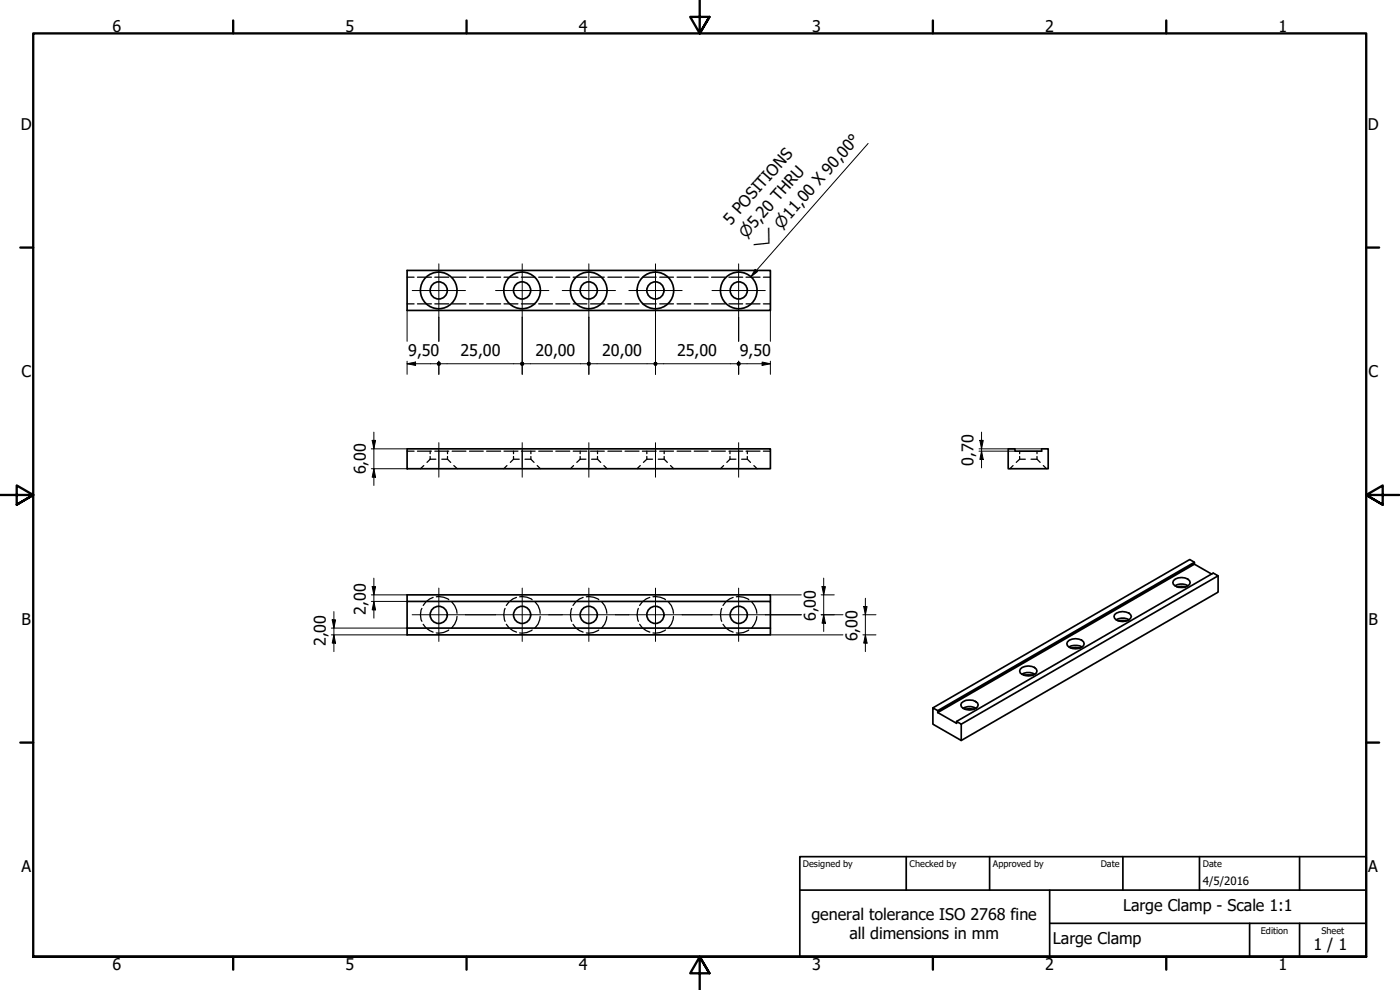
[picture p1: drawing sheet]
<svg xmlns="http://www.w3.org/2000/svg" width="420mm" height="297mm" viewBox="0 0 420 297" stroke-linecap="round" stroke-linejoin="round" font-family="sans-serif">
<!-- layer: Hidden (ISO) -->
<g fill="none" stroke="#000" stroke-width=".38">
<path d="M122.2 83.2h2.1M122.2 91.2h2.1M125.3 83.2h4.2M125.3 91.2h4.2M130.5 83.2h4.2M130.5 91.2h4.2M135.7 83.2h4.1M135.7 91.2h4.1M140.9 83.2h4.1M140.9 91.2h4.1M146 83.2h4.2M146 91.2h4.2"/>
<path d="M151.3 83.2h4.1M151.3 91.2h4.1M156.5 83.2h4.1M156.5 91.2h4.1M161.7 83.2h4.1M161.7 91.2h4.1M166.8 83.2h4.2M166.8 91.2h4.2M172 83.2h4.1M172 91.2h4.1M177.2 83.2h4.2M177.2 91.2h4.2"/>
<path d="M182.4 83.2h4.2M182.4 91.2h4.2M187.6 83.2h4.2M187.6 91.2h4.2M192.8 83.2h4.1M192.8 91.2h4.1M198 83.2h4.1M198 91.2h4.1M203.2 83.2h4.1M203.2 91.2h4.1M208.3 83.2h4.2M208.3 91.2h4.2"/>
<path d="M213.6 83.2h4.1M213.6 91.2h4.1M218.8 83.2h4.1M218.8 91.2h4.1M223.9 83.2h4.2M223.9 91.2h4.2M229.1 83.2h2.1M229.1 91.2h2.1M122.2 135.4h2.1M125.3 135.4h4.2M127.2 139.7l-1 .9M129.1 137.8h1.7"/>
<path d="M129.1 137.8l-1 .9M129.1 135.4v.7M129.1 137v.8M130.5 135.4h4.2M132.6 137.8h1.7M134.3 137.8l1 .9M134.3 135.4v.7M134.3 137v.8M135.7 135.4h4.1M136.2 139.7l1 .9M140.9 135.4h4.1M146 135.4h4.2"/>
<path d="M151.3 135.4h4.1M152.1 139.7l-.9 .9M154.1 137.8h1.7M154.1 137.8l-.9 .9M154.1 135.4v.7M154.1 137v.8M156.5 135.4h4.1M157.5 137.8h1.8M159.3 137.8l1 .9M159.3 135.4v.7M159.3 137v.8M161.2 139.7l1 .9"/>
<path d="M161.7 135.4h4.1M166.8 135.4h4.2M172 135.4h4.1M172.1 139.7l-.9 .9M174.1 137.8h1.7M174.1 137.8l-1 .9M174.1 135.4v.7M174.1 137v.8M177.2 135.4h4.2M177.5 137.8h1.8M179.3 137.8l1 .9M179.3 135.4v.7"/>
<path d="M179.3 137v.8M181.2 139.7l1 .9M182.4 135.4h4.2M187.6 135.4h4.2M192.2 139.7l-1 .9M192.8 135.4h4.1M194.1 137.8h1.7M194.1 137.8l-1 .9M194.1 135.4v.7M194.1 137v.8M197.5 137.8h1.8M198 135.4h4.1"/>
<path d="M199.3 137.8l1 .9M199.3 135.4v.7M199.3 137v.8M201.2 139.7l1 .9M203.2 135.4h4.1M208.3 135.4h4.2M213.6 135.4h4.1M217.2 139.7l-1 .9M218.8 135.4h4.1M219.1 137.8h1.8M219.1 137.8l-1 .9M219.1 135.4v.7"/>
<path d="M219.1 137v.8M222.6 137.8h1.7M223.9 135.4h4.2M224.3 137.8l.9 .9M224.3 135.4v.7M224.3 137v.8M226.3 139.7l.9 .9M229.1 135.4h2.1M304 139.7l-.9 .9M306 137.8h1.7M306 137.8l-1 .9M306 135.4v.7"/>
<path d="M306 137v.8M309.4 137.8h1.8l1 .9M311.2 135.4v.7M311.2 137v.8M313.1 139.7l1 .9M130 179.2l-1 .5-1.2 .9-.8 1.1M130.9 179.1a5.1 5.1 0 0 1 3.8 .8M155 179.2l-1.1 .5-1.1 .9-.8 1.1M156 179.1a5.1 5.1 0 0 1 3.7 .8M175 179.2l-1.1 .5-1.1 .9-.8 1.1M176 179.1a5.1 5.1 0 0 1 3.7 .8M195 179.2l-1.1 .5-1.1 .9-.8 1.1"/>
<path d="M196 179.1a5.1 5.1 0 0 1 3.7 .8M220 179.2l-1.1 .5-1.1 .9-.8 1.1M221 179.1a5.1 5.1 0 0 1 3.7 .8M126.6 182.5a4.4 4.4 0 0 0 0 3.9M127 187.3l.8 1.1 2.2 1.3M134.7 189a5.1 5.1 0 0 1-3.8 .9M135.5 180.5a5.3 5.3 0 0 1 1.7 3.5M137.2 185a5.3 5.3 0 0 1-1.7 3.5M151.6 182.5a5.1 5.1 0 0 0 0 3.9M152 187.3l.8 1.1 2.2 1.3M159.7 189a5.1 5.1 0 0 1-3.7 .9M160.5 180.5a4.6 4.6 0 0 1 1.6 3.5"/>
<path d="M162.1 185a4.6 4.6 0 0 1-1.6 3.5M171.6 182.5a5.1 5.1 0 0 0 0 3.9M172 187.3l.8 1.1 2.2 1.3M179.7 189a5.1 5.1 0 0 1-3.7 .9M180.5 180.5a4.6 4.6 0 0 1 1.6 3.5M182.1 185a4.6 4.6 0 0 1-1.6 3.5M191.6 182.5a5.1 5.1 0 0 0 0 3.9M192 187.3l.8 1.1 2.2 1.3M199.7 189a5.1 5.1 0 0 1-3.7 .9M200.5 180.5a4.6 4.6 0 0 1 1.6 3.5M202.1 185a4.6 4.6 0 0 1-1.6 3.5M216.6 182.5a5.1 5.1 0 0 0 0 3.9"/>
<path d="M217 187.3l.8 1.1 2.2 1.3M224.7 189a5.1 5.1 0 0 1-3.7 .9M225.5 180.5a5.3 5.3 0 0 1 1.6 3.5M227.1 185a5.3 5.3 0 0 1-1.6 3.5"/>
</g>
<!-- layer: Visible (ISO) -->
<g fill="none" stroke="#000" stroke-width=".51">
<path d="M122.2 81.1h109v12h-109zM122.2 134.7h109v5.9h-109zM302.6 134.7h2v.7h8v-.7h2v5.9h-12zM352.2 174.2a3.5 3.5 0 0 1 4.8 0l.2 .6a2.34 2.34 0 0 1-2.6 1.5 2.34 2.34 0 0 1-2.6-1.5zM352.6 175.8a3.9 3.9 0 0 1 4 0M353.2 176.1h2.8M358.5 168.7l-1.4-.8-77.1 44.5M358.5 169.3l5.2 3M365.6 172.8v4.9l-77.1 44.5M122.2 188.5v-8h109v8M122.2 180.5v-2h109v2M122.2 188.5v2h109v-2"/>
<path d="M122.2 188.5h109M320.4 192.6a3.5 3.5 0 0 1 4.8 0l.2 .6a2.29 2.29 0 0 1-2.6 1.5 2.29 2.29 0 0 1-2.6-1.5zM320.8 194.1a4.4 4.4 0 0 1 3.9 0M321.4 194.4h2.8M334.5 184.4a3.6 3.6 0 0 1 4.8 0l.2 .6a3.1 3.1 0 0 1-5 .5l-.2-.5zM335 186a3.9 3.9 0 0 1 3.9 0M335.5 186.2h2.8M281.4 213.8l5.7 3.2v-.5l77-44.6 1.5 .9-77.1 44.5M281.4 213.2l77.1-44.5v.6l-77.1 44.5zM281.4 213.2l-1.4-.8v4.9l8.5 4.9v-4.9l-1.4-.8M288.5 210.9a3.7 3.7 0 0 1 4.9 0l.2 .6a2.29 2.29 0 0 1-2.6 1.5 2.29 2.29 0 0 1-2.6-1.5zM289 212.5a3.9 3.9 0 0 1 3.9 0"/>
<path d="M289.6 212.8h2.8M306.2 200.8a3.5 3.5 0 0 1 4.8 0l.2 .5a2.61 2.61 0 0 1-3.5 1.4l-1.5-.8-.2-.6zM306.6 202.3a3.9 3.9 0 0 1 4 0M307.2 202.6h2.9"/>
<circle cx="131.7" cy="87.1" r="2.57"/>
<circle cx="131.7" cy="87.1" r="5.5"/>
<circle cx="156.7" cy="87.1" r="2.57"/>
<circle cx="156.7" cy="87.1" r="5.5"/>
<circle cx="176.7" cy="87.1" r="2.57"/>
<circle cx="176.7" cy="87.1" r="5.5"/>
<circle cx="196.7" cy="87.1" r="2.57"/>
<circle cx="196.7" cy="87.1" r="5.5"/>
<circle cx="221.7" cy="87.1" r="2.57"/>
<circle cx="221.7" cy="87.1" r="5.5"/>
<circle cx="131.7" cy="184.5" r="2.57"/>
<circle cx="156.7" cy="184.5" r="2.57"/>
<circle cx="176.7" cy="184.5" r="2.57"/>
<circle cx="196.7" cy="184.5" r="2.57"/>
<circle cx="221.7" cy="184.5" r="2.57"/>
</g>
<!-- layer: Border (ISO) -->
<g fill="none" stroke="#000" stroke-width=".7">
<path d="M70 6.1v3.9M140 6.1v3.9M210 0v10l-2.9-4.9h5.8l-2.9 4.9 2.9-4.9M280 6.1v3.9M350 6.1v3.9M6.1 74.3h3.9M410 74.3h3.9M0 148.5h10l-5-2.8v5.7l5-2.9-5 2.9M420 148.5h-10l5-2.8v5.7l-5-2.9 5 2.9M6.1 222.8h3.9M410 222.8h3.9M10 287.1v-277.1h400v277.1h-400h400"/>
<path d="M70 287.1v3.8M140 287.1v3.8M212.9 292l-2.9-4.9 2.9 4.9h-5.8l2.9-4.9v9.9M280 287.1v3.8M350 287.1v3.8"/>
</g>
<!-- layer: Title (ISO) -->
<path d="M240 257h170v30.1h-170zM272 257v10.1M297 257v10.1M337 257v10.1M360 257v10.1M390 257v10.1M240 267.1h170M315 277h95M315 267.1v20M375 277v10.1M390 277v10.1" fill="none" stroke="#000" stroke-width=".51"/>
<!-- layer: Center Mark (ISO) -->
<g fill="none" stroke="#000" stroke-width=".3">
<path d="M131.7 79.2v16M156.7 79.2v16M176.7 79.2v16M196.7 79.2v16M221.7 79.2v16M123.7 87.2h16M148.7 87.2h16M168.7 87.2h16M188.7 87.2h16M213.7 87.2h16M131.7 176.5v16M156.7 176.5v16"/>
<path d="M176.7 176.5v16M196.7 176.5v16M221.7 176.5v16M123.7 184.5h16M148.7 184.5h16M168.7 184.5h16M188.7 184.5h16M213.7 184.5h16"/>
</g>
<!-- layer: Centerline (ISO) -->
<path d="M131.7 132.8v7.5M131.7 135.2v8M156.7 132.8v7.5M156.7 135.2v8M176.7 132.8v7.5M176.7 135.2v8M196.7 132.8v7.5M196.7 135.2v8M221.7 132.8v7.5M221.7 135.2v8" fill="none" stroke="#000" stroke-width=".3"/>
<!-- layer: Dimension (ISO) -->
<g fill="none" stroke="#000" stroke-width=".3">
<path d="M122.2 93.1v9.3M131.7 95.2v7.2M156.7 95.2v17.1M176.7 95.2v17.1M196.7 95.2v17.1M221.7 95.2v7.2M231.2 93.1v9.3M122.2 109.1l2.5-.5v1.1zM122.2 109.1h8.9M122.2 108.4v3.9M131.7 108.4v3.9M132.3 109.1h23.8"/>
<path d="M157.4 109.1h18.7M177.3 109.1h18.8M197.3 109.1h23.7M221.7 108.4v3.9M222.3 109.1h8.9M228.7 108.6l2.5 .5-2.5 .6zM231.2 108.4v3.9M111.4 134.7h10.8M111.7 132.1h1l-.5 2.6zM112.2 129.7v16M293.8 135.4h10.8M293.8 134.7h18.8"/>
<path d="M294.1 132.1h1l-.5 2.6zM294.6 135.4l.5 2.4h-1zM294.6 129.7v10.7M111.4 140.6h10.8M112.2 140.6l.5 2.6h-1zM111.4 178.5h10.8M111.7 176h1l-.5 2.5zM112.2 173.5v12M231.2 178.5h9.3M246.4 178.5h4M246.7 176h1l-.5 2.5zM247.2 173.5v16"/>
<path d="M259.7 179.5v16M99.4 188.5h22.8M99.4 190.5h22.8M99.7 186h1l-.5 2.5zM100.2 190.5l.5 2.5h-1zM100.2 183.5v12M111.4 180.5h10.8M112.2 180.5l.5 2.5h-1zM139.7 184.5h9M164.7 184.5h4M184.7 184.5h4M204.7 184.5h9"/>
<path d="M229.7 184.5h10.8M231.2 190.5h21.8M246.4 184.5h6.6M247.2 184.5l.5 2.5h-1zM259 190.5h3.9M259 184.5h3.9M259.2 182h1l-.5 2.5zM259.7 190.5l.5 2.5h-1z"/>
</g>
<g fill="#000">
<path d="M122.2 109.1l2.5-.5v1.1z" fill-rule="evenodd"/>
<path d="M228.7 108.6l2.5 .5-2.5 .6z" fill-rule="evenodd"/>
<path d="M111.7 132.1h1l-.5 2.6z" fill-rule="evenodd"/>
<path d="M294.1 132.1h1l-.5 2.6z" fill-rule="evenodd"/>
<path d="M294.6 135.4l.5 2.4h-1z" fill-rule="evenodd"/>
<path d="M112.2 140.6l.5 2.6h-1z" fill-rule="evenodd"/>
<path d="M111.7 176h1l-.5 2.5z" fill-rule="evenodd"/>
<path d="M246.7 176h1l-.5 2.5z" fill-rule="evenodd"/>
<path d="M99.7 186h1l-.5 2.5z" fill-rule="evenodd"/>
<path d="M100.2 190.5l.5 2.5h-1z" fill-rule="evenodd"/>
<path d="M112.2 180.5l.5 2.5h-1z" fill-rule="evenodd"/>
<path d="M247.2 184.5l.5 2.5h-1z" fill-rule="evenodd"/>
<path d="M259.2 182h1l-.5 2.5z" fill-rule="evenodd"/>
<path d="M259.7 190.5l.5 2.5h-1z" fill-rule="evenodd"/>
<circle cx="131.7" cy="109.1" r=".63"/>
<circle cx="156.7" cy="109.1" r=".63"/>
<circle cx="176.7" cy="109.1" r=".62"/>
<circle cx="196.7" cy="109.1" r=".62"/>
<circle cx="221.7" cy="109.1" r=".63"/>
</g>
<!-- layer: Symbol (ISO) -->
<path d="M260.5 43l-35.1 40M226.6 80.8l.7 .7-1.9 1.5z" fill="none" stroke="#000" stroke-width=".3"/>
<path d="M226.6 80.8l.7 .7-1.9 1.5z" fill-rule="evenodd" fill="#000"/>
<g font-size="4.8">
<text x="33.7" y="9.6">6</text>
<text x="103.7" y="9.6">5</text>
<text x="173.7" y="9.6">4</text>
<text x="243.7" y="9.6">3</text>
<text x="313.7" y="9.6">2</text>
<text x="383.7" y="9.6">1</text>
<text x="6.2" y="38.9">D</text>
<text x="410.5" y="38.9">D</text>
<text x="219.3" y="67.7" transform="rotate(-49 219.3 67.7)">5 POSITIONS</text>
<text x="122.5" y="106.8">9,50</text>
<text x="138.2" y="106.8">25,00</text>
<text x="160.7" y="106.8">20,00</text>
<text x="180.7" y="106.8">20,00</text>
<text x="203.2" y="106.8">25,00</text>
<text x="222.1" y="106.8">9,50</text>
<text x="6.4" y="113.1">C</text>
<text x="410.7" y="113.1">C</text>
<text x="109.8" y="142.4" transform="rotate(-90 109.8 142.4)">6,00</text>
<text x="292.2" y="139.7" transform="rotate(-90 292.2 139.7)">0,70</text>
<text x="109.8" y="184.4" transform="rotate(-90 109.8 184.4)">2,00</text>
<text x="6.4" y="187.4">B</text>
<text x="244.8" y="186.4" transform="rotate(-90 244.8 186.4)">6,00</text>
<text x="410.7" y="187.4">B</text>
<text x="97.8" y="193.9" transform="rotate(-90 97.8 193.9)">2,00</text>
<text x="257.3" y="192.4" transform="rotate(-90 257.3 192.4)">6,00</text>
<text x="6.4" y="261.7">A</text>
<text x="410.7" y="261.7">A</text>
<text x="337.1" y="273.4">Large Clamp - Scale 1:1</text>
<text x="243.5" y="276">general tolerance ISO 2768 fine</text>
<text x="255" y="281.7">all dimensions in mm</text>
<text x="316" y="283.4">Large Clamp</text>
<text x="394.2" y="285">1 / 1</text>
<text x="33.7" y="290.9">6</text>
<text x="103.7" y="290.9">5</text>
<text x="173.7" y="290.9">4</text>
<text x="243.7" y="290.9">3</text>
<text x="313.7" y="290.9">2</text>
<text x="383.7" y="290.9">1</text>
</g>
<g font-size="4.6">
<text x="223.9" y="71.7" transform="rotate(-49 223.9 71.7)">⌀5,20 THRU</text>
<text x="234.5" y="68.9" transform="rotate(-49 234.5 68.9)">⌀11,00 X 90,00°</text>
<text x="228.5" y="75.8" transform="rotate(-49 228.5 75.8)">⌵</text>
</g>
<text font-size="3.4" x="361" y="265.5">4/5/2016</text>
<g font-size="2.7">
<text x="241" y="260.1">Designed by</text>
<text x="273" y="260.1">Checked by</text>
<text x="298" y="260.1">Approved by</text>
<text x="330.3" y="260">Date</text>
<text x="361" y="260">Date</text>
<text x="378.4" y="280.1">Edition</text>
<text x="396.6" y="280.1">Sheet</text>
</g>
</svg>
